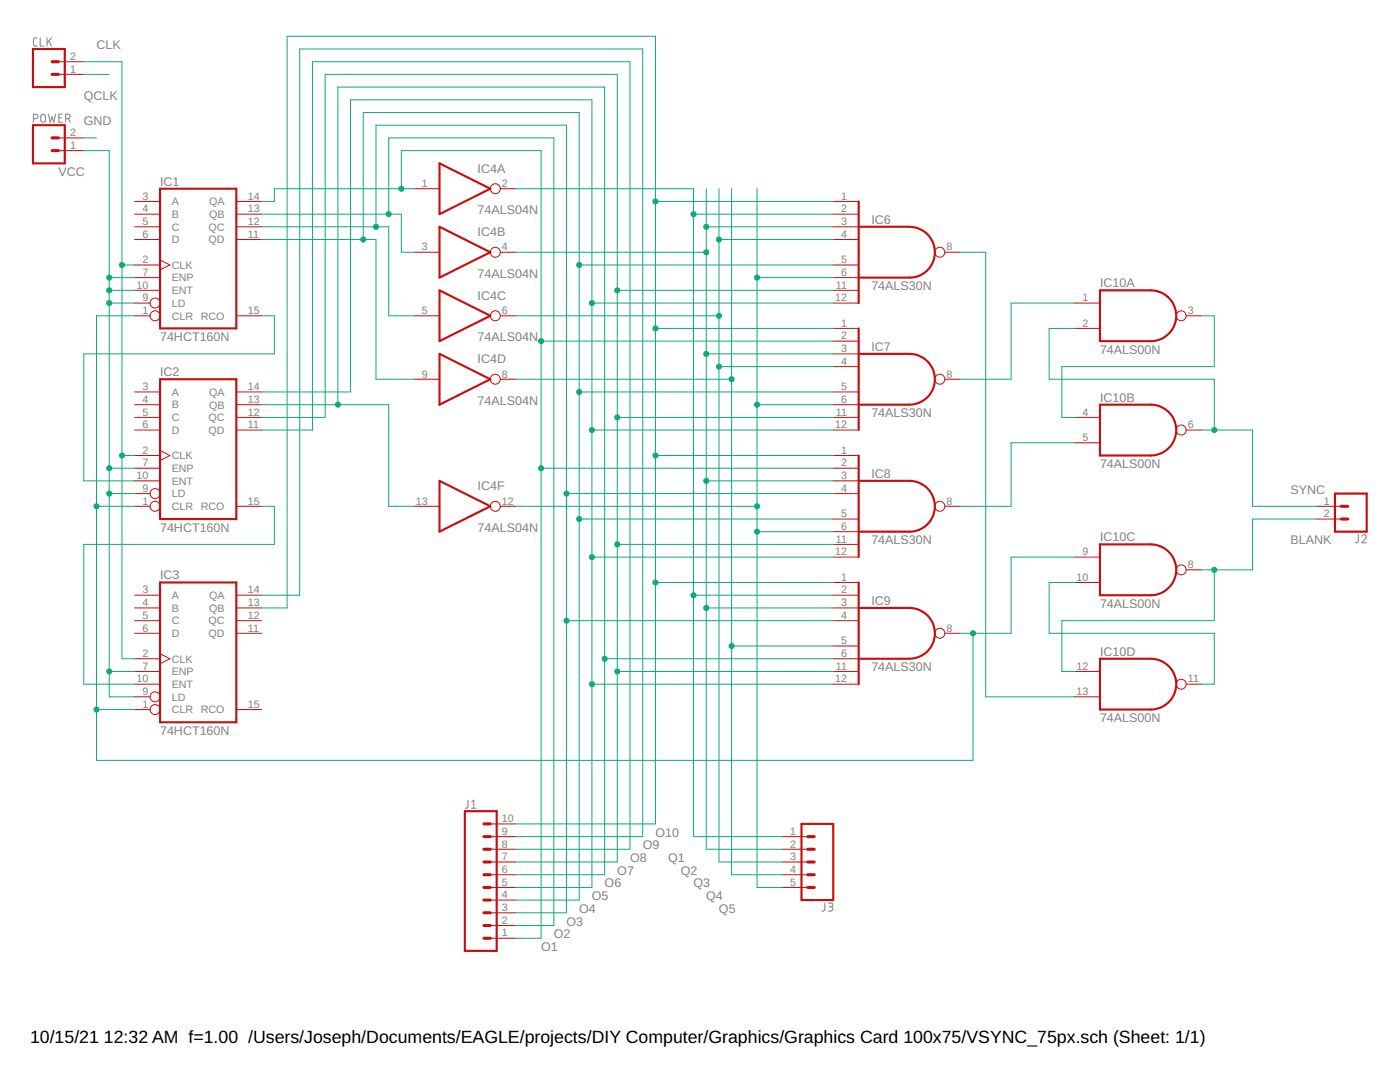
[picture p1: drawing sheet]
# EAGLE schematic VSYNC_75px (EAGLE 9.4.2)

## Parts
CLK  CONN_02POGO_PIN_HOLES_ONLY  [1X02_PP_HOLES_ONLY]
IC1  74HCT160N  [DIL16]
IC2  74HCT160N  [DIL16]
IC3  74HCT160N  [DIL16]
IC4  74ALS04N  [DIL14]
IC6  74ALS30N  [DIL14]
IC7  74ALS30N  [DIL14]
IC8  74ALS30N  [DIL14]
IC9  74ALS30N  [DIL14]
IC10  74ALS00N  [DIL14]
J1  CONN_10"  [1X10]
J2  CONN_02POGO_PIN_HOLES_ONLY  [1X02_PP_HOLES_ONLY]
J3  CONN_05  [1X05]
POWER  CONN_02POGO_PIN_HOLES_ONLY  [1X02_PP_HOLES_ONLY]

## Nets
BLANK: IC10.8(C:O) IC10.12(D:I0) J2.2
CLK: CLK.2 IC1.2(CLK) IC2.2(CLK) IC3.2(CLK)
GND: POWER.2
MAX: IC1.1(CLR) IC2.1(CLR) IC3.1(CLR) IC9.8(O) IC10.9(C:I0)
N$3: IC1.15(RCO) IC2.10(ENT)
N$4: IC2.15(RCO) IC3.10(ENT)
N$24: IC7.8(O) IC10.1(A:I0)
N$25: IC8.8(O) IC10.5(B:I1)
N$26: IC10.3(A:O) IC10.4(B:I0)
N$28: IC6.8(O) IC10.13(D:I1)
N$32: IC10.10(C:I1) IC10.11(D:O)
O1: IC1.14(QA) IC4.1(A:I) IC7.2(I1) IC8.2(I1) J1.1
O2: IC1.13(QB) IC4.3(B:I) J1.2
O3: IC1.12(QC) IC4.5(C:I) IC8.4(I3) IC9.4(I3) J1.3
O4: IC1.11(QD) IC4.9(D:I) IC6.5(I4) IC7.5(I4) IC8.5(I4) J1.4
O5: IC2.14(QA) IC6.12(I7) IC7.12(I7) IC8.12(I7) IC9.12(I7) J1.5
O6: IC2.13(QB) IC4.13(F:I) IC9.6(I5) J1.6
O7: IC2.12(QC) IC6.11(I6) IC7.11(I6) IC8.11(I6) IC9.11(I6) J1.7
O8: IC2.11(QD) J1.8
O9: IC3.14(QA) J1.9
O10: IC3.13(QB) IC6.1(I0) IC7.1(I0) IC8.1(I0) IC9.1(I0) J1.10
Q1: IC4.2(A:O) IC6.2(I1) IC9.2(I1) J3.1
Q2: IC4.4(B:O) IC6.3(I2) IC7.3(I2) IC8.3(I2) IC9.3(I2) J3.2
Q3: IC4.6(C:O) IC6.4(I3) IC7.4(I3) J3.3
Q4: IC4.8(D:O) IC9.5(I4) J3.4
Q5: IC4.12(F:O) IC6.6(I5) IC7.6(I5) IC8.6(I5) J3.5
QCLK: CLK.1
SYNC: IC10.2(A:I1) IC10.6(B:O) J2.1
VCC: IC1.7(ENP) IC1.9(LD) IC1.10(ENT) IC2.7(ENP) IC2.9(LD) IC3.7(ENP) IC3.9(LD) POWER.1
Unconnected: IC1.3(A) IC1.4(B) IC1.5(C) IC1.6(D) IC2.3(A) IC2.4(B) IC2.5(C) IC2.6(D) IC3.3(A) IC3.4(B) IC3.5(C) IC3.6(D) IC3.11(QD) IC3.12(QC) IC3.15(RCO) IC4.10(E:O) IC4.11(E:I)

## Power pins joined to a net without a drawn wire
GND: IC1.8(GND) IC2.8(GND) IC3.8(GND) IC4.7(P:GND) IC6.7(GND) IC7.7(GND) IC8.7(GND) IC9.7(GND) IC10.7(P:GND)
VCC: IC1.16(VCC) IC2.16(VCC) IC3.16(VCC) IC4.14(P:VCC) IC6.14(VCC) IC7.14(VCC) IC8.14(VCC) IC9.14(VCC) IC10.14(P:VCC)

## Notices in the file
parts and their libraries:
SparkFun-Connectors: Licensing: Creative Commons ShareAlike 4.0 International - https://creativecommons.org/licenses/by-sa/4.0
